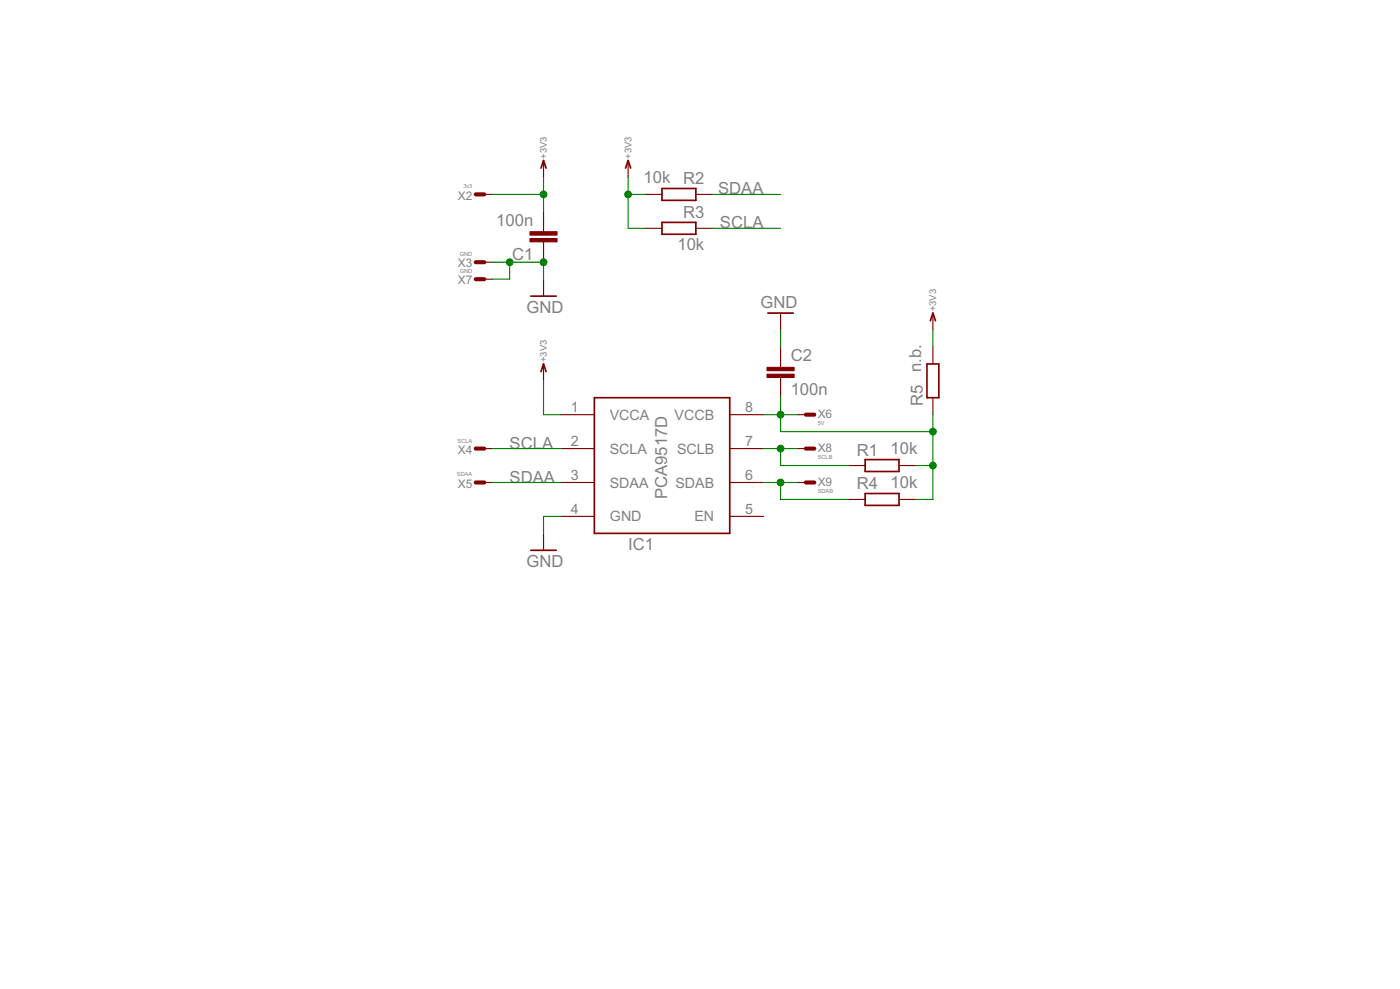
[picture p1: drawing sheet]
<?xml version="1.0" encoding="utf-8"?>
<!DOCTYPE eagle SYSTEM "eagle.dtd">
<eagle version="6.3">
<drawing>
<settings>
<setting alwaysvectorfont="no"/>
<setting verticaltext="up"/>
</settings>
<grid distance="0.1" unitdist="inch" unit="inch" style="lines" multiple="1" display="no" altdistance="0.01" altunitdist="inch" altunit="inch"/>
<schematic xreflabel="%F%N/%S.%C%R" xrefpart="/%S.%C%R">
<libraries>
<library name="RCL">
<symbols>
<symbol name="C-EU">
<wire x1="0" y1="0" x2="0" y2="-0.508" width="0.1524" layer="94"/>
<wire x1="0" y1="-2.54" x2="0" y2="-2.032" width="0.1524" layer="94"/>
<text x="1.524" y="0.381" size="1.778" layer="95">&gt;NAME</text>
<text x="1.524" y="-4.699" size="1.778" layer="96">&gt;VALUE</text>
<rectangle x1="-2.032" y1="-2.032" x2="2.032" y2="-1.524" layer="94"/>
<rectangle x1="-2.032" y1="-1.016" x2="2.032" y2="-0.508" layer="94"/>
<pin name="1" x="0" y="2.54" visible="off" length="short" direction="pas" swaplevel="1" rot="R270"/>
<pin name="2" x="0" y="-5.08" visible="off" length="short" direction="pas" swaplevel="1" rot="R90"/>
</symbol>
<symbol name="R-EU">
<wire x1="-2.54" y1="-0.889" x2="2.54" y2="-0.889" width="0.254" layer="94"/>
<wire x1="2.54" y1="0.889" x2="-2.54" y2="0.889" width="0.254" layer="94"/>
<wire x1="2.54" y1="-0.889" x2="2.54" y2="0.889" width="0.254" layer="94"/>
<wire x1="-2.54" y1="-0.889" x2="-2.54" y2="0.889" width="0.254" layer="94"/>
<text x="-3.81" y="1.4986" size="1.778" layer="95">&gt;NAME</text>
<text x="-3.81" y="-3.302" size="1.778" layer="96">&gt;VALUE</text>
<pin name="2" x="5.08" y="0" visible="off" length="short" direction="pas" swaplevel="1" rot="R180"/>
<pin name="1" x="-5.08" y="0" visible="off" length="short" direction="pas" swaplevel="1"/>
</symbol>
</symbols>
<devicesets>
<deviceset name="C" prefix="C" uservalue="yes">
<gates>
<gate name="1" symbol="C-EU" x="0" y="0"/>
</gates>
<devices>
<device name="C0402" package="C0402">
<connects>
<connect gate="1" pin="1" pad="1"/>
<connect gate="1" pin="2" pad="2"/>
</connects>
<technologies>
<technology name=""/>
</technologies>
</device>
<device name="C0603" package="C0603">
<connects>
<connect gate="1" pin="1" pad="1"/>
<connect gate="1" pin="2" pad="2"/>
</connects>
<technologies>
<technology name=""/>
</technologies>
</device>
<device name="C0805" package="C0805">
<connects>
<connect gate="1" pin="1" pad="1"/>
<connect gate="1" pin="2" pad="2"/>
</connects>
<technologies>
<technology name=""/>
</technologies>
</device>
<device name="C1206" package="C1206">
<connects>
<connect gate="1" pin="1" pad="1"/>
<connect gate="1" pin="2" pad="2"/>
</connects>
<technologies>
<technology name=""/>
</technologies>
</device>
<device name="C1210" package="C1210">
<connects>
<connect gate="1" pin="1" pad="1"/>
<connect gate="1" pin="2" pad="2"/>
</connects>
<technologies>
<technology name=""/>
</technologies>
</device>
<device name="C1608" package="C1608">
<connects>
<connect gate="1" pin="1" pad="1"/>
<connect gate="1" pin="2" pad="2"/>
</connects>
<technologies>
<technology name=""/>
</technologies>
</device>
<device name="C1812" package="C1812">
<connects>
<connect gate="1" pin="1" pad="1"/>
<connect gate="1" pin="2" pad="2"/>
</connects>
<technologies>
<technology name=""/>
</technologies>
</device>
<device name="C1825" package="C1825">
<connects>
<connect gate="1" pin="1" pad="1"/>
<connect gate="1" pin="2" pad="2"/>
</connects>
<technologies>
<technology name=""/>
</technologies>
</device>
<device name="C2012" package="C2012">
<connects>
<connect gate="1" pin="1" pad="1"/>
<connect gate="1" pin="2" pad="2"/>
</connects>
<technologies>
<technology name=""/>
</technologies>
</device>
<device name="C3216" package="C3216">
<connects>
<connect gate="1" pin="1" pad="1"/>
<connect gate="1" pin="2" pad="2"/>
</connects>
<technologies>
<technology name=""/>
</technologies>
</device>
<device name="C3225" package="C3225">
<connects>
<connect gate="1" pin="1" pad="1"/>
<connect gate="1" pin="2" pad="2"/>
</connects>
<technologies>
<technology name=""/>
</technologies>
</device>
<device name="C4532" package="C4532">
<connects>
<connect gate="1" pin="1" pad="1"/>
<connect gate="1" pin="2" pad="2"/>
</connects>
<technologies>
<technology name=""/>
</technologies>
</device>
<device name="C4564" package="C4564">
<connects>
<connect gate="1" pin="1" pad="1"/>
<connect gate="1" pin="2" pad="2"/>
</connects>
<technologies>
<technology name=""/>
</technologies>
</device>
<device name="C0201" package="C0201">
<connects>
<connect gate="1" pin="1" pad="1"/>
<connect gate="1" pin="2" pad="2"/>
</connects>
<technologies>
<technology name=""/>
</technologies>
</device>
<device name="0402" package="0402">
<connects>
<connect gate="1" pin="1" pad="1"/>
<connect gate="1" pin="2" pad="2"/>
</connects>
<technologies>
<technology name=""/>
</technologies>
</device>
<device name="0603" package="0603">
<connects>
<connect gate="1" pin="1" pad="1"/>
<connect gate="1" pin="2" pad="2"/>
</connects>
<technologies>
<technology name=""/>
</technologies>
</device>
<device name="0805" package="0805">
<connects>
<connect gate="1" pin="1" pad="1"/>
<connect gate="1" pin="2" pad="2"/>
</connects>
<technologies>
<technology name=""/>
</technologies>
</device>
<device name="1206" package="1206">
<connects>
<connect gate="1" pin="1" pad="1"/>
<connect gate="1" pin="2" pad="2"/>
</connects>
<technologies>
<technology name=""/>
</technologies>
</device>
<device name="373275" package="MKT373_27,5">
<connects>
<connect gate="1" pin="1" pad="1"/>
<connect gate="1" pin="2" pad="2"/>
</connects>
<technologies>
<technology name=""/>
</technologies>
</device>
<device name="C225" package="C225-087X268">
<connects>
<connect gate="1" pin="1" pad="1"/>
<connect gate="1" pin="2" pad="2"/>
</connects>
<technologies>
<technology name=""/>
</technologies>
</device>
</devices>
</deviceset>
<deviceset name="R" prefix="R" uservalue="yes">
<gates>
<gate name="G$1" symbol="R-EU" x="0" y="0"/>
</gates>
<devices>
<device name="R0402" package="R0402">
<connects>
<connect gate="G$1" pin="1" pad="1"/>
<connect gate="G$1" pin="2" pad="2"/>
</connects>
<technologies>
<technology name=""/>
</technologies>
</device>
<device name="R0603" package="R0603">
<connects>
<connect gate="G$1" pin="1" pad="1"/>
<connect gate="G$1" pin="2" pad="2"/>
</connects>
<technologies>
<technology name=""/>
</technologies>
</device>
<device name="R0805" package="R0805">
<connects>
<connect gate="G$1" pin="1" pad="1"/>
<connect gate="G$1" pin="2" pad="2"/>
</connects>
<technologies>
<technology name=""/>
</technologies>
</device>
<device name="R0805W" package="R0805W">
<connects>
<connect gate="G$1" pin="1" pad="1"/>
<connect gate="G$1" pin="2" pad="2"/>
</connects>
<technologies>
<technology name=""/>
</technologies>
</device>
<device name="R1005" package="R1005">
<connects>
<connect gate="G$1" pin="1" pad="1"/>
<connect gate="G$1" pin="2" pad="2"/>
</connects>
<technologies>
<technology name=""/>
</technologies>
</device>
<device name="R1206" package="R1206">
<connects>
<connect gate="G$1" pin="1" pad="1"/>
<connect gate="G$1" pin="2" pad="2"/>
</connects>
<technologies>
<technology name=""/>
</technologies>
</device>
<device name="R1206W" package="R1206W">
<connects>
<connect gate="G$1" pin="1" pad="1"/>
<connect gate="G$1" pin="2" pad="2"/>
</connects>
<technologies>
<technology name=""/>
</technologies>
</device>
<device name="R1210" package="R1210">
<connects>
<connect gate="G$1" pin="1" pad="1"/>
<connect gate="G$1" pin="2" pad="2"/>
</connects>
<technologies>
<technology name=""/>
</technologies>
</device>
<device name="R1210W" package="R1210W">
<connects>
<connect gate="G$1" pin="1" pad="1"/>
<connect gate="G$1" pin="2" pad="2"/>
</connects>
<technologies>
<technology name=""/>
</technologies>
</device>
<device name="R2010" package="R2010">
<connects>
<connect gate="G$1" pin="1" pad="1"/>
<connect gate="G$1" pin="2" pad="2"/>
</connects>
<technologies>
<technology name=""/>
</technologies>
</device>
<device name="R2010W" package="R2010W">
<connects>
<connect gate="G$1" pin="1" pad="1"/>
<connect gate="G$1" pin="2" pad="2"/>
</connects>
<technologies>
<technology name=""/>
</technologies>
</device>
<device name="R2012" package="R2012">
<connects>
<connect gate="G$1" pin="1" pad="1"/>
<connect gate="G$1" pin="2" pad="2"/>
</connects>
<technologies>
<technology name=""/>
</technologies>
</device>
<device name="R2012W" package="R2012W">
<connects>
<connect gate="G$1" pin="1" pad="1"/>
<connect gate="G$1" pin="2" pad="2"/>
</connects>
<technologies>
<technology name=""/>
</technologies>
</device>
<device name="R2512" package="R2512">
<connects>
<connect gate="G$1" pin="1" pad="1"/>
<connect gate="G$1" pin="2" pad="2"/>
</connects>
<technologies>
<technology name=""/>
</technologies>
</device>
<device name="R2512W" package="R2512W">
<connects>
<connect gate="G$1" pin="1" pad="1"/>
<connect gate="G$1" pin="2" pad="2"/>
</connects>
<technologies>
<technology name=""/>
</technologies>
</device>
<device name="R3216" package="R3216">
<connects>
<connect gate="G$1" pin="1" pad="1"/>
<connect gate="G$1" pin="2" pad="2"/>
</connects>
<technologies>
<technology name=""/>
</technologies>
</device>
<device name="R3216W" package="R3216W">
<connects>
<connect gate="G$1" pin="1" pad="1"/>
<connect gate="G$1" pin="2" pad="2"/>
</connects>
<technologies>
<technology name=""/>
</technologies>
</device>
<device name="R3225" package="R3225">
<connects>
<connect gate="G$1" pin="1" pad="1"/>
<connect gate="G$1" pin="2" pad="2"/>
</connects>
<technologies>
<technology name=""/>
</technologies>
</device>
<device name="R3225W" package="R3225W">
<connects>
<connect gate="G$1" pin="1" pad="1"/>
<connect gate="G$1" pin="2" pad="2"/>
</connects>
<technologies>
<technology name=""/>
</technologies>
</device>
<device name="R0201" package="R0201">
<connects>
<connect gate="G$1" pin="1" pad="1"/>
<connect gate="G$1" pin="2" pad="2"/>
</connects>
<technologies>
<technology name=""/>
</technologies>
</device>
<device name="0603" package="0603">
<connects>
<connect gate="G$1" pin="1" pad="1"/>
<connect gate="G$1" pin="2" pad="2"/>
</connects>
<technologies>
<technology name=""/>
</technologies>
</device>
<device name="0805" package="0805">
<connects>
<connect gate="G$1" pin="1" pad="1"/>
<connect gate="G$1" pin="2" pad="2"/>
</connects>
<technologies>
<technology name=""/>
</technologies>
</device>
<device name="1206" package="1206">
<connects>
<connect gate="G$1" pin="1" pad="1"/>
<connect gate="G$1" pin="2" pad="2"/>
</connects>
<technologies>
<technology name=""/>
</technologies>
</device>
<device name="0402" package="0402">
<connects>
<connect gate="G$1" pin="1" pad="1"/>
<connect gate="G$1" pin="2" pad="2"/>
</connects>
<technologies>
<technology name=""/>
</technologies>
</device>
</devices>
</deviceset>
</devicesets>
</library>
<library name="supply1">
<symbols>
<symbol name="GND">
<wire x1="-1.905" y1="0" x2="1.905" y2="0" width="0.254" layer="94"/>
<text x="-2.54" y="-2.54" size="1.778" layer="96">&gt;VALUE</text>
<pin name="GND" x="0" y="2.54" visible="off" length="short" direction="sup" rot="R270"/>
</symbol>
<symbol name="+3V3">
<wire x1="0.381" y1="-1.143" x2="0" y2="0" width="0.254" layer="94"/>
<wire x1="0" y1="0" x2="-0.381" y2="-1.143" width="0.254" layer="94"/>
<text x="0.508" y="0.254" size="1.016" layer="96" rot="R90">&gt;VALUE</text>
<pin name="+3V3" x="0" y="-2.54" visible="off" length="short" direction="sup" rot="R90"/>
</symbol>
</symbols>
<devicesets>
<deviceset name="GND" prefix="GND">
<gates>
<gate name="1" symbol="GND" x="0" y="0"/>
</gates>
<devices>
<device name="">
<technologies>
<technology name=""/>
</technologies>
</device>
</devices>
</deviceset>
<deviceset name="+3V3" prefix="+3V3">
<gates>
<gate name="G$1" symbol="+3V3" x="0" y="0"/>
</gates>
<devices>
<device name="">
<technologies>
<technology name=""/>
</technologies>
</device>
</devices>
</deviceset>
</devicesets>
</library>
<library name="Conn">
<symbols>
<symbol name="MV">
<wire x1="1.27" y1="0" x2="0" y2="0" width="0.6096" layer="94"/>
<text x="-0.508" y="0.508" size="1.27" layer="95" rot="R180">&gt;NAME</text>
<text x="-0.508" y="1.524" size="0.6096" layer="96" rot="R180">&gt;VALUE</text>
<pin name="S" x="2.54" y="0" visible="off" length="short" direction="pas" rot="R180"/>
</symbol>
</symbols>
<devicesets>
<deviceset name="WIREPAD" prefix="X" uservalue="yes">
<gates>
<gate name="1" symbol="MV" x="0" y="0"/>
</gates>
<devices>
<device name="T1.6/0.6" package="T1.6/0.6">
<connects>
<connect gate="1" pin="S" pad="1"/>
</connects>
<technologies>
<technology name=""/>
</technologies>
</device>
<device name="T1.6/0.9" package="T1.6/0.9">
<connects>
<connect gate="1" pin="S" pad="1"/>
</connects>
<technologies>
<technology name=""/>
</technologies>
</device>
<device name="T2.15/1.0" package="T2.15/1.0">
<connects>
<connect gate="1" pin="S" pad="1"/>
</connects>
<technologies>
<technology name=""/>
</technologies>
</device>
<device name="T2.54/0.8" package="T2.54/0.8">
<connects>
<connect gate="1" pin="S" pad="1"/>
</connects>
<technologies>
<technology name=""/>
</technologies>
</device>
<device name="T2.54/0.9" package="T2.54/0.9">
<connects>
<connect gate="1" pin="S" pad="1"/>
</connects>
<technologies>
<technology name=""/>
</technologies>
</device>
<device name="T2.54/1.0" package="T2.54/1.0">
<connects>
<connect gate="1" pin="S" pad="1"/>
</connects>
<technologies>
<technology name=""/>
</technologies>
</device>
<device name="T2.54/1.1" package="T2.54/1.1">
<connects>
<connect gate="1" pin="S" pad="1"/>
</connects>
<technologies>
<technology name=""/>
</technologies>
</device>
<device name="T3.17/1.1" package="T3.17/1.1">
<connects>
<connect gate="1" pin="S" pad="1"/>
</connects>
<technologies>
<technology name=""/>
</technologies>
</device>
<device name="T3.17/1.2" package="T3.17/1.2">
<connects>
<connect gate="1" pin="S" pad="1"/>
</connects>
<technologies>
<technology name=""/>
</technologies>
</device>
<device name="T3.17/1.3" package="T3.17/1.3">
<connects>
<connect gate="1" pin="S" pad="1"/>
</connects>
<technologies>
<technology name=""/>
</technologies>
</device>
<device name="T3.81/1.1" package="T3.81/1.1">
<connects>
<connect gate="1" pin="S" pad="1"/>
</connects>
<technologies>
<technology name=""/>
</technologies>
</device>
<device name="T3.81/1.3" package="T3.81/1.3">
<connects>
<connect gate="1" pin="S" pad="1"/>
</connects>
<technologies>
<technology name=""/>
</technologies>
</device>
<device name="T3.81/1.4" package="T3.81/1.4">
<connects>
<connect gate="1" pin="S" pad="1"/>
</connects>
<technologies>
<technology name=""/>
</technologies>
</device>
<device name="T4.16/1.6" package="T4.16/1.6">
<connects>
<connect gate="1" pin="S" pad="1"/>
</connects>
<technologies>
<technology name=""/>
</technologies>
</device>
<device name="S5.0/1.8" package="S5.0/1.8">
<connects>
<connect gate="1" pin="S" pad="1"/>
</connects>
<technologies>
<technology name=""/>
</technologies>
</device>
<device name="S5.08/2.54" package="S5.08/2.54">
<connects>
<connect gate="1" pin="S" pad="1"/>
</connects>
<technologies>
<technology name=""/>
</technologies>
</device>
<device name="S2.54/1.27" package="S2.54/1.27">
<connects>
<connect gate="1" pin="S" pad="1"/>
</connects>
<technologies>
<technology name=""/>
</technologies>
</device>
<device name="T1.8/1.0" package="T1.8/1.0">
<connects>
<connect gate="1" pin="S" pad="1"/>
</connects>
<technologies>
<technology name=""/>
</technologies>
</device>
<device name="T1.0/0.6" package="T1.0/0.6">
<connects>
<connect gate="1" pin="S" pad="1"/>
</connects>
<technologies>
<technology name=""/>
</technologies>
</device>
<device name="T1.02/0.5L" package="T1.02/0.5L">
<connects>
<connect gate="1" pin="S" pad="1"/>
</connects>
<technologies>
<technology name=""/>
</technologies>
</device>
<device name="T1.4/0.7L" package="T1.4/0.7L">
<connects>
<connect gate="1" pin="S" pad="1"/>
</connects>
<technologies>
<technology name=""/>
</technologies>
</device>
<device name="T1.6/0.8L" package="T1.6/0.8L">
<connects>
<connect gate="1" pin="S" pad="P$1"/>
</connects>
<technologies>
<technology name=""/>
</technologies>
</device>
<device name="R" package="S1.27R">
<connects>
<connect gate="1" pin="S" pad="1"/>
</connects>
<technologies>
<technology name=""/>
</technologies>
</device>
<device name="S2.0/1.5" package="S2.0/1.5">
<connects>
<connect gate="1" pin="S" pad="1"/>
</connects>
<technologies>
<technology name=""/>
</technologies>
</device>
<device name="S2.0/0.8" package="S2.0/0.8">
<connects>
<connect gate="1" pin="S" pad="P$1"/>
</connects>
<technologies>
<technology name=""/>
</technologies>
</device>
<device name="S1.6/0.8" package="S1.6/0.8">
<connects>
<connect gate="1" pin="S" pad="W"/>
</connects>
<technologies>
<technology name=""/>
</technologies>
</device>
<device name="S2.0/1.0" package="S2.0/1.0">
<connects>
<connect gate="1" pin="S" pad="1"/>
</connects>
<technologies>
<technology name=""/>
</technologies>
</device>
<device name="S3.5/1.0" package="S3.5/1.0">
<connects>
<connect gate="1" pin="S" pad="1"/>
</connects>
<technologies>
<technology name=""/>
</technologies>
</device>
<device name="T4.3/8" package="T4.3/8">
<connects>
<connect gate="1" pin="S" pad="P$1"/>
</connects>
<technologies>
<technology name=""/>
</technologies>
</device>
<device name="T2.3/1.5" package="T2.3/1.5">
<connects>
<connect gate="1" pin="S" pad="P$1"/>
</connects>
<technologies>
<technology name=""/>
</technologies>
</device>
<device name="T2.0/1.2" package="T2.0/1.2">
<connects>
<connect gate="1" pin="S" pad="P$1"/>
</connects>
<technologies>
<technology name=""/>
</technologies>
</device>
</devices>
</deviceset>
</devicesets>
</library>
<library name="Other">
<symbols>
<symbol name="PCA9517">
<wire x1="-10.16" y1="10.16" x2="10.16" y2="10.16" width="0.254" layer="94"/>
<wire x1="10.16" y1="10.16" x2="10.16" y2="-10.16" width="0.254" layer="94"/>
<wire x1="10.16" y1="-10.16" x2="-10.16" y2="-10.16" width="0.254" layer="94"/>
<wire x1="-10.16" y1="-10.16" x2="-10.16" y2="10.16" width="0.254" layer="94"/>
<text x="-5.08" y="-12.7" size="1.778" layer="95">&gt;NAME</text>
<text x="0.762" y="-5.08" size="1.778" layer="96" rot="R90">&gt;VALUE</text>
<pin name="VCCA" x="-15.24" y="7.62" length="middle"/>
<pin name="SCLA" x="-15.24" y="2.54" length="middle"/>
<pin name="SDAA" x="-15.24" y="-2.54" length="middle"/>
<pin name="GND" x="-15.24" y="-7.62" length="middle"/>
<pin name="EN" x="15.24" y="-7.62" length="middle" rot="R180"/>
<pin name="SDAB" x="15.24" y="-2.54" length="middle" rot="R180"/>
<pin name="SCLB" x="15.24" y="2.54" length="middle" rot="R180"/>
<pin name="VCCB" x="15.24" y="7.62" length="middle" rot="R180"/>
</symbol>
</symbols>
<devicesets>
<deviceset name="PCA9517" prefix="IC" uservalue="yes">
<gates>
<gate name="G$1" symbol="PCA9517" x="0" y="0"/>
</gates>
<devices>
<device name="D" package="SOIC8">
<connects>
<connect gate="G$1" pin="EN" pad="5"/>
<connect gate="G$1" pin="GND" pad="4"/>
<connect gate="G$1" pin="SCLA" pad="2"/>
<connect gate="G$1" pin="SCLB" pad="7"/>
<connect gate="G$1" pin="SDAA" pad="3"/>
<connect gate="G$1" pin="SDAB" pad="6"/>
<connect gate="G$1" pin="VCCA" pad="1"/>
<connect gate="G$1" pin="VCCB" pad="8"/>
</connects>
<technologies>
<technology name=""/>
</technologies>
</device>
</devices>
</deviceset>
</devicesets>
</library>
</libraries>
<attributes>
</attributes>
<variantdefs>
</variantdefs>
<classes>
<class number="0" name="default" width="0" drill="0">
</class>
</classes>
<parts>
<part name="C1" library="RCL" deviceset="C" device="0603" value="100n"/>
<part name="GND1" library="supply1" deviceset="GND" device=""/>
<part name="+3V1" library="supply1" deviceset="+3V3" device=""/>
<part name="R2" library="RCL" deviceset="R" device="0603" value="10k"/>
<part name="R3" library="RCL" deviceset="R" device="0603" value="10k"/>
<part name="+3V3" library="supply1" deviceset="+3V3" device=""/>
<part name="X2" library="Conn" deviceset="WIREPAD" device="T1.6/0.9" value="3v3"/>
<part name="X3" library="Conn" deviceset="WIREPAD" device="T1.6/0.9" value="GND"/>
<part name="X4" library="Conn" deviceset="WIREPAD" device="T1.6/0.9" value="SCLA"/>
<part name="X5" library="Conn" deviceset="WIREPAD" device="T1.6/0.9" value="SDAA"/>
<part name="X6" library="Conn" deviceset="WIREPAD" device="T1.6/0.9" value="5V"/>
<part name="X7" library="Conn" deviceset="WIREPAD" device="T1.6/0.9" value="GND"/>
<part name="X8" library="Conn" deviceset="WIREPAD" device="T1.6/0.9" value="SCLB"/>
<part name="X9" library="Conn" deviceset="WIREPAD" device="T1.6/0.9" value="SDAB"/>
<part name="IC1" library="Other" deviceset="PCA9517" device="D" value="PCA9517D"/>
<part name="+3V2" library="supply1" deviceset="+3V3" device=""/>
<part name="GND2" library="supply1" deviceset="GND" device=""/>
<part name="C2" library="RCL" deviceset="C" device="0603" value="100n"/>
<part name="GND3" library="supply1" deviceset="GND" device=""/>
<part name="R1" library="RCL" deviceset="R" device="0603" value="10k"/>
<part name="R4" library="RCL" deviceset="R" device="0603" value="10k"/>
<part name="R5" library="RCL" deviceset="R" device="0603" value="n.b."/>
<part name="+3V4" library="supply1" deviceset="+3V3" device=""/>
</parts>
<sheets>
<sheet>
<plain>
</plain>
<instances>
<instance part="C1" gate="1" x="38.1" y="38.1" rot="R180"/>
<instance part="GND1" gate="1" x="38.1" y="30.48"/>
<instance part="+3V1" gate="G$1" x="38.1" y="50.8"/>
<instance part="R2" gate="G$1" x="58.42" y="45.72" smashed="yes" rot="MR0">
<attribute name="NAME" x="62.23" y="47.2186" size="1.778" layer="95" rot="MR0"/>
<attribute name="VALUE" x="57.15" y="47.498" size="1.778" layer="96" rot="MR0"/>
</instance>
<instance part="R3" gate="G$1" x="58.42" y="40.64" rot="MR0"/>
<instance part="+3V3" gate="G$1" x="50.8" y="50.8" rot="MR0"/>
<instance part="X2" gate="1" x="27.94" y="45.72"/>
<instance part="X3" gate="1" x="27.94" y="35.56"/>
<instance part="X4" gate="1" x="27.94" y="7.62"/>
<instance part="X5" gate="1" x="27.94" y="2.54"/>
<instance part="X6" gate="1" x="78.74" y="12.7" rot="R180"/>
<instance part="X7" gate="1" x="27.94" y="33.02"/>
<instance part="X8" gate="1" x="78.74" y="7.62" rot="R180"/>
<instance part="X9" gate="1" x="78.74" y="2.54" rot="R180"/>
<instance part="IC1" gate="G$1" x="55.88" y="5.08"/>
<instance part="+3V2" gate="G$1" x="38.1" y="20.32"/>
<instance part="GND2" gate="1" x="38.1" y="-7.62"/>
<instance part="C2" gate="1" x="73.66" y="20.32"/>
<instance part="GND3" gate="1" x="73.66" y="27.94" rot="R180"/>
<instance part="R1" gate="G$1" x="88.9" y="5.08" smashed="yes">
<attribute name="NAME" x="85.09" y="6.5786" size="1.778" layer="95"/>
<attribute name="VALUE" x="90.17" y="6.858" size="1.778" layer="96"/>
</instance>
<instance part="R4" gate="G$1" x="88.9" y="0" smashed="yes">
<attribute name="NAME" x="85.09" y="1.4986" size="1.778" layer="95"/>
<attribute name="VALUE" x="90.17" y="1.778" size="1.778" layer="96"/>
</instance>
<instance part="R5" gate="G$1" x="96.52" y="17.78" smashed="yes" rot="R90">
<attribute name="NAME" x="95.0214" y="13.97" size="1.778" layer="95" rot="R90"/>
<attribute name="VALUE" x="94.742" y="19.05" size="1.778" layer="96" rot="R90"/>
</instance>
<instance part="+3V4" gate="G$1" x="96.52" y="27.94"/>
</instances>
<busses>
</busses>
<nets>
<net name="GND" class="0">
<segment>
<pinref part="C1" gate="1" pin="1"/>
<pinref part="GND1" gate="1" pin="GND"/>
<wire x1="38.1" y1="33.02" x2="38.1" y2="35.56" width="0.1524" layer="91"/>
<junction x="38.1" y="35.56"/>
<pinref part="X3" gate="1" pin="S"/>
<wire x1="30.48" y1="35.56" x2="33.02" y2="35.56" width="0.1524" layer="91"/>
<pinref part="X7" gate="1" pin="S"/>
<wire x1="33.02" y1="35.56" x2="38.1" y2="35.56" width="0.1524" layer="91"/>
<wire x1="30.48" y1="33.02" x2="33.02" y2="33.02" width="0.1524" layer="91"/>
<wire x1="33.02" y1="33.02" x2="33.02" y2="35.56" width="0.1524" layer="91"/>
<junction x="33.02" y="35.56"/>
</segment>
<segment>
<pinref part="IC1" gate="G$1" pin="GND"/>
<wire x1="40.64" y1="-2.54" x2="38.1" y2="-2.54" width="0.1524" layer="91"/>
<pinref part="GND2" gate="1" pin="GND"/>
<wire x1="38.1" y1="-2.54" x2="38.1" y2="-5.08" width="0.1524" layer="91"/>
</segment>
<segment>
<pinref part="C2" gate="1" pin="1"/>
<pinref part="GND3" gate="1" pin="GND"/>
<wire x1="73.66" y1="25.4" x2="73.66" y2="22.86" width="0.1524" layer="91"/>
</segment>
</net>
<net name="+3V3" class="0">
<segment>
<pinref part="C1" gate="1" pin="2"/>
<wire x1="38.1" y1="45.72" x2="38.1" y2="43.18" width="0.1524" layer="91"/>
<pinref part="+3V1" gate="G$1" pin="+3V3"/>
<wire x1="38.1" y1="48.26" x2="38.1" y2="45.72" width="0.1524" layer="91"/>
<junction x="38.1" y="45.72"/>
<pinref part="X2" gate="1" pin="S"/>
<wire x1="30.48" y1="45.72" x2="38.1" y2="45.72" width="0.1524" layer="91"/>
</segment>
<segment>
<pinref part="R3" gate="G$1" pin="2"/>
<pinref part="+3V3" gate="G$1" pin="+3V3"/>
<wire x1="53.34" y1="40.64" x2="50.8" y2="40.64" width="0.1524" layer="91"/>
<wire x1="50.8" y1="40.64" x2="50.8" y2="45.72" width="0.1524" layer="91"/>
<pinref part="R2" gate="G$1" pin="2"/>
<wire x1="50.8" y1="45.72" x2="50.8" y2="48.26" width="0.1524" layer="91"/>
<wire x1="53.34" y1="45.72" x2="50.8" y2="45.72" width="0.1524" layer="91"/>
<junction x="50.8" y="45.72"/>
</segment>
<segment>
<pinref part="+3V2" gate="G$1" pin="+3V3"/>
<wire x1="38.1" y1="17.78" x2="38.1" y2="12.7" width="0.1524" layer="91"/>
<pinref part="IC1" gate="G$1" pin="VCCA"/>
<wire x1="38.1" y1="12.7" x2="40.64" y2="12.7" width="0.1524" layer="91"/>
</segment>
<segment>
<pinref part="R5" gate="G$1" pin="2"/>
<pinref part="+3V4" gate="G$1" pin="+3V3"/>
<wire x1="96.52" y1="25.4" x2="96.52" y2="22.86" width="0.1524" layer="91"/>
</segment>
</net>
<net name="SDAA" class="0">
<segment>
<wire x1="73.66" y1="45.72" x2="63.5" y2="45.72" width="0.1524" layer="91"/>
<label x="71.12" y="45.72" size="1.778" layer="95" rot="MR0"/>
<pinref part="R2" gate="G$1" pin="1"/>
</segment>
<segment>
<wire x1="40.64" y1="2.54" x2="30.48" y2="2.54" width="0.1524" layer="91"/>
<label x="33.02" y="2.54" size="1.778" layer="95"/>
<pinref part="X5" gate="1" pin="S"/>
<pinref part="IC1" gate="G$1" pin="SDAA"/>
</segment>
</net>
<net name="SCLA" class="0">
<segment>
<wire x1="73.66" y1="40.64" x2="63.5" y2="40.64" width="0.1524" layer="91"/>
<label x="71.12" y="40.64" size="1.778" layer="95" rot="MR0"/>
<pinref part="R3" gate="G$1" pin="1"/>
</segment>
<segment>
<wire x1="40.64" y1="7.62" x2="30.48" y2="7.62" width="0.1524" layer="91"/>
<label x="33.02" y="7.62" size="1.778" layer="95"/>
<pinref part="X4" gate="1" pin="S"/>
<pinref part="IC1" gate="G$1" pin="SCLA"/>
</segment>
</net>
<net name="SDAB" class="0">
<segment>
<pinref part="IC1" gate="G$1" pin="SDAB"/>
<pinref part="X9" gate="1" pin="S"/>
<wire x1="76.2" y1="2.54" x2="73.66" y2="2.54" width="0.1524" layer="91"/>
<pinref part="R4" gate="G$1" pin="1"/>
<wire x1="73.66" y1="2.54" x2="71.12" y2="2.54" width="0.1524" layer="91"/>
<wire x1="83.82" y1="0" x2="73.66" y2="0" width="0.1524" layer="91"/>
<wire x1="73.66" y1="0" x2="73.66" y2="2.54" width="0.1524" layer="91"/>
<junction x="73.66" y="2.54"/>
</segment>
</net>
<net name="SCLB" class="0">
<segment>
<pinref part="X8" gate="1" pin="S"/>
<pinref part="IC1" gate="G$1" pin="SCLB"/>
<wire x1="76.2" y1="7.62" x2="73.66" y2="7.62" width="0.1524" layer="91"/>
<pinref part="R1" gate="G$1" pin="1"/>
<wire x1="73.66" y1="7.62" x2="71.12" y2="7.62" width="0.1524" layer="91"/>
<wire x1="83.82" y1="5.08" x2="73.66" y2="5.08" width="0.1524" layer="91"/>
<wire x1="73.66" y1="5.08" x2="73.66" y2="7.62" width="0.1524" layer="91"/>
<junction x="73.66" y="7.62"/>
</segment>
</net>
<net name="N$3" class="0">
<segment>
<pinref part="X6" gate="1" pin="S"/>
<pinref part="IC1" gate="G$1" pin="VCCB"/>
<wire x1="76.2" y1="12.7" x2="73.66" y2="12.7" width="0.1524" layer="91"/>
<pinref part="C2" gate="1" pin="2"/>
<wire x1="73.66" y1="12.7" x2="71.12" y2="12.7" width="0.1524" layer="91"/>
<wire x1="73.66" y1="15.24" x2="73.66" y2="12.7" width="0.1524" layer="91"/>
<junction x="73.66" y="12.7"/>
<wire x1="73.66" y1="12.7" x2="73.66" y2="10.16" width="0.1524" layer="91"/>
<wire x1="73.66" y1="10.16" x2="96.52" y2="10.16" width="0.1524" layer="91"/>
<wire x1="96.52" y1="10.16" x2="96.52" y2="5.08" width="0.1524" layer="91"/>
<pinref part="R4" gate="G$1" pin="2"/>
<wire x1="96.52" y1="5.08" x2="96.52" y2="0" width="0.1524" layer="91"/>
<wire x1="96.52" y1="0" x2="93.98" y2="0" width="0.1524" layer="91"/>
<pinref part="R1" gate="G$1" pin="2"/>
<wire x1="93.98" y1="5.08" x2="96.52" y2="5.08" width="0.1524" layer="91"/>
<junction x="96.52" y="5.08"/>
<pinref part="R5" gate="G$1" pin="1"/>
<wire x1="96.52" y1="12.7" x2="96.52" y2="10.16" width="0.1524" layer="91"/>
<junction x="96.52" y="10.16"/>
</segment>
</net>
</nets>
</sheet>
</sheets>
</schematic>
</drawing>
</eagle>
